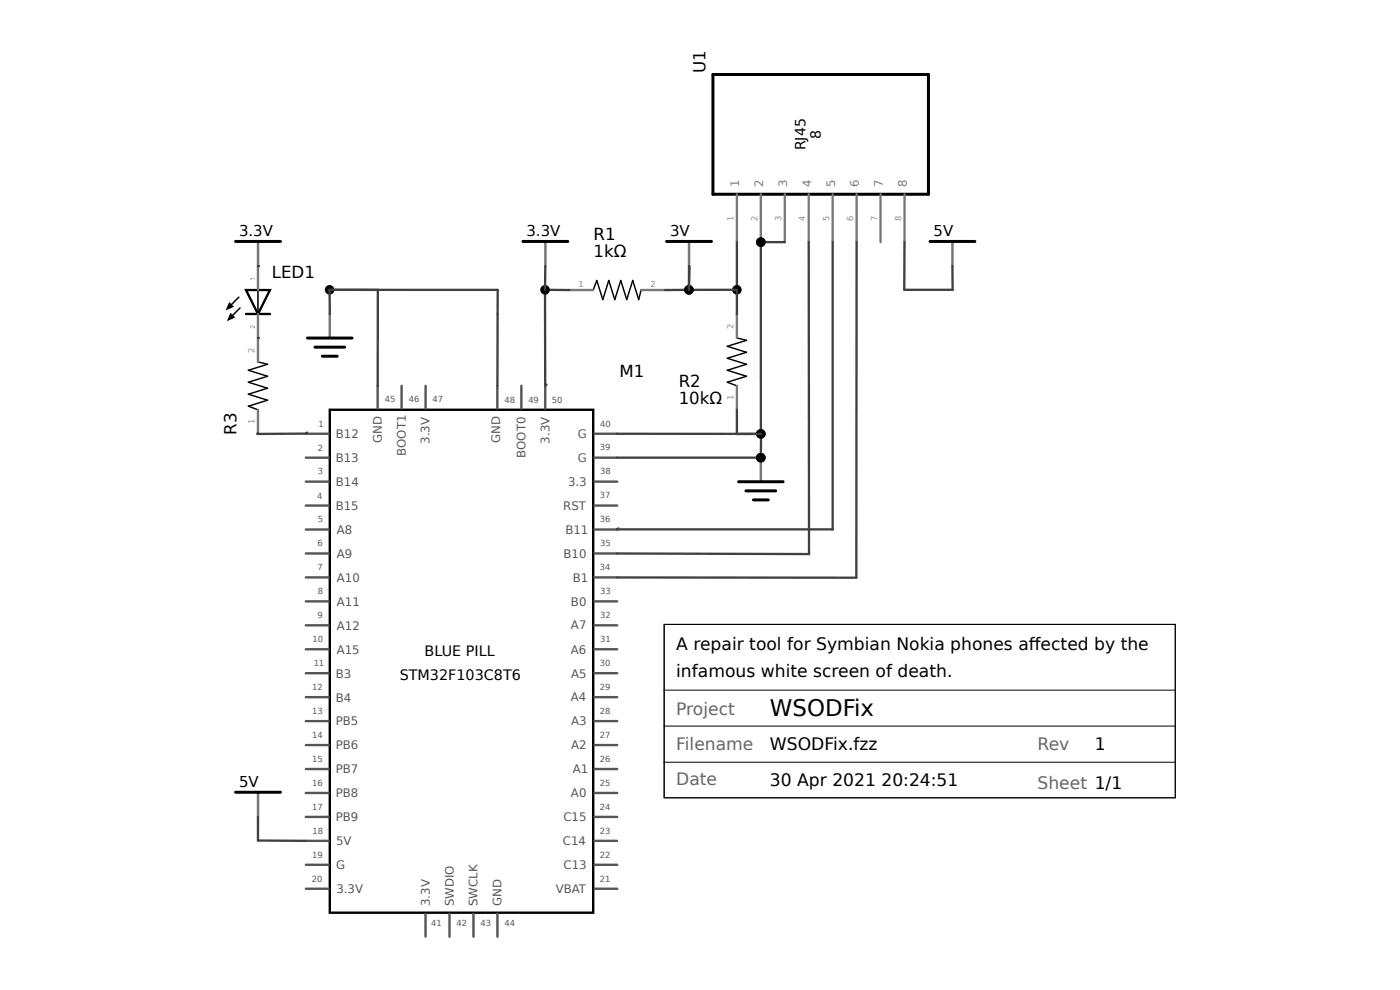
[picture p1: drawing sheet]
<svg xmlns="http://www.w3.org/2000/svg" width="297mm" height="210mm" viewBox="0 0 297 210" stroke-linecap="round" stroke-linejoin="round" font-family="sans-serif">
<path d="M140.9 132.5h108.4v36.7h-108.4zM140.8 146.4h108.6M140.8 154h108.6M140.8 161.7h108.6" fill="none" stroke="#000" stroke-width=".21"/>
<path d="M151.2 15.8h45.8v25.4h-45.8z" fill="#fff"/>
<path d="M151.2 15.8h45.8v25.4h-45.8zM110.9 51.2h9.6M141.4 51.2h9.5M197.3 51.2h9.5M65.2 71.7h9.5M66.8 73.6h6.3M68.4 75.6h3.1M156.7 102.2h9.4M158.3 104.1h6.3M159.8 106h3.2M50 168.1h9.5" fill="none" stroke="#000" stroke-width=".63"/>
<g fill="none" stroke="#787878" stroke-width=".49">
<path d="M156.3 41.2v10.2M161.4 41.2v10.2M166.5 41.2v10.2M171.6 41.2v10.2M176.6 41.2v10.2M181.7 41.2v10.2M186.8 41.2v10.2M191.9 41.2v10.2M54.7 71.7v5.1M120.8 61.5h5M136 61.5h5.1M156.3 66.6v5.1"/>
<path d="M54.7 86.9v5.1M156.3 81.8v5.1"/>
</g>
<path d="M70 86.9h55.8v106.7h-55.8z" fill="none" stroke="#000" stroke-width=".51"/>
<g fill="none" stroke="#555" stroke-width=".51">
<path d="M64.9 97.1h4.8M64.9 92h4.8M80.1 81.9v4.8M85.2 81.8v4.9M90.3 81.9v4.8M105.5 81.8v4.9M110.6 81.8v4.9M115.7 81.8v4.9M126.1 92h4.8M126.1 97.1h4.8M64.9 117.4h4.8M64.9 112.3h4.8"/>
<path d="M64.9 107.2h4.8M64.9 102.2h4.8M126.1 112.3h4.8M126.1 117.4h4.8M126.1 107.2h4.8M126.1 102.2h4.8M64.9 137.7h4.8M64.9 132.6h4.8M64.9 127.6h4.8M64.9 122.5h4.8M126.1 132.6h4.8M126.1 137.7h4.8"/>
<path d="M126.1 127.6h4.8M126.1 122.5h4.8M64.9 153h4.8M64.9 147.9h4.8M64.9 142.8h4.8M64.9 158h4.8M126.1 158h4.8M126.1 153h4.8M126.1 147.9h4.8M126.1 142.8h4.8M64.9 173.3h4.8M64.9 168.2h4.8"/>
<path d="M64.9 163.1h4.8M64.9 178.4h4.8M126.1 173.3h4.8M126.1 178.4h4.8M126.1 168.2h4.8M126.1 163.1h4.8M64.9 188.5h4.8M64.9 183.4h4.8M90.3 193.9v4.8M95.4 193.8v4.9M100.4 193.8v4.9M105.5 193.8v4.9"/>
<path d="M126.1 183.4h4.8M126.1 188.5h4.9"/>
</g>
<path d="M115.7 51.4v5M146.2 51.4v5M202.1 51.4v5M70 66.5v5.1M161.4 97v5.1M54.7 168.2v5.1" fill="none" stroke="#787878" stroke-width=".53"/>
<g fill="#000" stroke="#000" stroke-width=".3">
<path d="M126.6 59.5l1.3 4.1zM129.1 59.5l1.3 4.1zM131.7 59.5l1.3 4.1zM134.2 59.5l1.3 4.1zM52.7 78.5l4.1-1.2zM52.7 78.5l4.1 1.3zM54.7 76.8l2.1 .5zM126.6 59.5l-.8 2zM129.1 59.5l-1.2 4.1zM131.7 59.5l-1.3 4.1zM134.2 59.5l-1.2 4.1zM136 61.5l-.5 2.1z"/>
<path d="M154.3 78.5l4.1-1.2zM154.3 76l4.1-1.3zM154.3 73.5l4.1-1.3zM154.3 78.5l4.1 1.3zM154.3 76l4.1 1.3zM154.3 73.5l4.1 1.2zM156.3 71.7l2.1 .5zM52.7 86.2l4.1-1.3zM52.7 83.6l4.1-1.2zM52.7 81.1l4.1-1.3zM52.7 86.2l2 .7zM52.7 83.6l4.1 1.3z"/>
<path d="M52.7 81.1l4.1 1.3zM154.3 81.1l4.1-1.3zM154.3 81.1l2 .7z"/>
</g>
<path d="M52 66.4h2.7l.3 .2-.3 .2h-2.5l-.3-.2zM54.6 66.4h2.7l.2 .2-.2 .2h-2.6l-.2-.2z" fill="#000"/>
<path d="M52.2 61.5h5.1l-2.6 5.1z" fill="#fff"/>
<g fill="#000">
<path d="M48.9 64.6l1.6-1.7h.3v.3l-1.7 1.6h-.2zM50.8 65.2h.2v.2l-1.6 1.7h-.2v-.2zM54.6 61.4l.3 .1v5.1l-.2 .2-.1-.2z"/>
<path d="M51.8 61.3h5.9l-3 5.9zM52.6 61.8l2.1 4.3 2.2-4.3z"/>
</g>
<g fill="#787878">
<path d="M54.6 66.4h.3l.1 .2v5.1l-.3 .2-.2-.2z"/>
<path d="M53.1 69.2l.4-.1 .5 .4v-.5h.1v.7l-.4-.3a.26 .26 0 0 0-.3-.2 .26 .26 0 0 0-.2 .3v.2l-.1-.2z"/>
<path d="M54.6 56.3l.1-.1 .3 .2v5.1l-.3 .3-.2-.3z"/>
<path d="M53.1 59.1h1v.1h-.9l.1 .3z"/>
</g>
<g fill="#000">
<path d="M48.6 64.1l1 1-1.7 .7zM48.9 66.3l1 1.1-1.8 .7z"/>
<circle cx="161.4" cy="51.4" r="1.02"/>
<circle cx="69.9" cy="61.5" r="1.02"/>
<circle cx="115.6" cy="61.5" r="1.02"/>
<circle cx="146.2" cy="61.5" r="1.02"/>
<circle cx="156.3" cy="61.5" r="1.02"/>
<circle cx="161.4" cy="97.1" r="1.02"/>
<circle cx="161.4" cy="92" r="1.02"/>
</g>
<path d="M54.7 51.4v5" fill="none" stroke="#787878" stroke-width=".53"/>
<path d="M50 51.2h9.5" fill="none" stroke="#000" stroke-width=".63"/>
<g fill="#000" stroke="#404040" stroke-width=".49">
<path d="M146.3 56.5l-.1 5zM171.6 51.4v66.1zM181.7 51.4v71.1zM202 56.4l.1 5.1zM69.9 61.5h35.7zM69.9 61.5h10.3zM69.9 61.5l.1 5.1zM80.2 61.5l-.1 20.3zM105.6 66.6l-.1 15.2zM105.6 61.5v5.1zM115.6 61.5l.1 20.3zM115.7 56.4l-.1 5.1z"/>
<path d="M115.6 61.5h5.2zM141.1 61.5h5.1zM146.2 61.5h.1zM146.2 61.5h10.1zM191.9 51.4l-.1 10.1zM54.6 92h10.3zM64.9 92l.2-.2zM115.7 81.8l.2-.2zM161.5 92.1l-.1 5zM130.9 92h30.5zM161.4 51.4v40.6zM156.3 92.1l5.1-.1z"/>
<path d="M130.9 112.3l.3-.2zM130.9 117.4l40.7 .1zM130.9 122.5h50.8zM54.7 178.3l10.2 .1z"/>
</g>
<path d="M156.3 51.4v15.2M161.4 51.4h5.1M176.6 51.4v60.9h-45.7M191.8 61.5h10.3M130.9 97.1h30.5M156.3 86.9v5.2M54.7 173.3v5" fill="none" stroke="#404040" stroke-width=".49"/>
<circle cx="54.7" cy="71.7" r=".25" fill="#404040"/>
<path d="M146.2 56.4v5.1z" fill="#000" stroke="#404040" stroke-width=".49"/>
<circle cx="54.7" cy="56.4" r=".25" fill="#404040"/>
<text font-size="4.9" x="163.3" y="151.9">WSODFix</text>
<g font-size="3.6">
<text x="143.5" y="137.9">A repair tool for Symbian Nokia phones afected by the</text>
<text x="218.3" y="137.9">f</text>
<text x="143.5" y="143.6">infamous white screen of death.</text>
<text x="163.3" y="159.1">WSODFix.fzz</text>
<text x="232.2" y="159.1">1</text>
<text x="163.3" y="166.8">30 Apr 2021 20:24:51</text>
</g>
<g font-size="3.6" fill="#666">
<text x="143.5" y="151.6">Project</text>
<text x="143.5" y="159.1">Filename</text>
<text x="220.1" y="159.1">Rev</text>
<text x="143.5" y="166.6">Date</text>
<text x="220.1" y="167.3">Sheet 1/1</text>
</g>
<g font-size="3.5">
<text x="149.7" y="15.5" transform="rotate(-90 149.7 15.5)">U1</text>
<text x="125.9" y="50.9">R1</text>
<text x="57.7" y="58.9">LED1</text>
<text x="125.9" y="54.4">1kΩ</text>
<text x="131.4" y="80">M1</text>
<text x="144" y="82.1">R2</text>
<text x="144" y="85.6">10kΩ</text>
<text x="50.2" y="92.2" transform="rotate(-90 50.2 92.2)">R3</text>
</g>
<g font-size="3.2">
<text x="50.7" y="50.1">3.3V</text>
<text x="111.7" y="50.1">3.3V</text>
<text x="142.2" y="50.1">3V</text>
<text x="198" y="50.1">5V</text>
<text x="50.7" y="166.9">5V</text>
</g>
<g font-size="3">
<text x="174.1" y="29.5" transform="rotate(-90 174.1 29.5)">8</text>
<text x="170.9" y="31.9" transform="rotate(-90 170.9 31.9)">RJ45</text>
<text x="90.1" y="139.1">BLUE PILL</text>
<text x="84.8" y="144.3">STM32F103C8T6</text>
</g>
<g font-size="2.5" fill="#787878">
<text x="156.8" y="39.7" transform="rotate(-90 156.8 39.7)">1</text>
<text x="161.9" y="39.7" transform="rotate(-90 161.9 39.7)">2</text>
<text x="167" y="39.7" transform="rotate(-90 167 39.7)">3</text>
<text x="172.1" y="39.7" transform="rotate(-90 172.1 39.7)">4</text>
<text x="177.1" y="39.7" transform="rotate(-90 177.1 39.7)">5</text>
<text x="182.2" y="39.7" transform="rotate(-90 182.2 39.7)">6</text>
<text x="187.3" y="39.7" transform="rotate(-90 187.3 39.7)">7</text>
<text x="192.4" y="39.7" transform="rotate(-90 192.4 39.7)">8</text>
</g>
<g font-size="2.5" fill="#555">
<text x="71.2" y="93">B12</text>
<text x="81" y="94" transform="rotate(-90 81 94)">GND</text>
<text x="91.1" y="94.1" transform="rotate(-90 91.1 94.1)">3.3V</text>
<text x="106.1" y="93.9" transform="rotate(-90 106.1 93.9)">GND</text>
<text x="116.5" y="94.1" transform="rotate(-90 116.5 94.1)">3.3V</text>
<text x="122.6" y="92.9">G</text>
<text x="71.2" y="98">B13</text>
<text x="86.1" y="96.7" transform="rotate(-90 86.1 96.7)">BOOT1</text>
<text x="111.5" y="97.1" transform="rotate(-90 111.5 97.1)">BOOT0</text>
<text x="122.5" y="98">G</text>
<text x="71.2" y="103.1">B14</text>
<text x="120.5" y="103.1">3.3</text>
<text x="71.2" y="108.2">B15</text>
<text x="71.5" y="113.2">A8</text>
<text x="119.5" y="108.2">RST</text>
<text x="119.9" y="113.2">B11</text>
<text x="71.5" y="118.3">A9</text>
<text x="119.5" y="118.3">B10</text>
<text x="71.5" y="123.4">A10</text>
<text x="121.5" y="123.4">B1</text>
<text x="71.5" y="128.5">A11</text>
<text x="121.1" y="128.5">B0</text>
<text x="71.5" y="133.5">A12</text>
<text x="121.1" y="133.5">A7</text>
<text x="71.2" y="143.7">B3</text>
<text x="71.5" y="138.7">A15</text>
<text x="121.1" y="138.6">A6</text>
<text x="121.2" y="143.7">A5</text>
<text x="71.2" y="148.8">B4</text>
<text x="121.1" y="148.8">A4</text>
<text x="71.2" y="153.9">PB5</text>
<text x="121.2" y="153.9">A3</text>
<text x="71.2" y="159">PB6</text>
<text x="121.1" y="159">A2</text>
<text x="71.2" y="164">PB7</text>
<text x="121.5" y="164">A1</text>
<text x="71.3" y="169.1">PB8</text>
<text x="121.1" y="169.1">A0</text>
<text x="71.3" y="174.2">PB9</text>
<text x="71.3" y="179.3">5V</text>
<text x="119.4" y="179.3">C14</text>
<text x="119.5" y="174.2">C15</text>
<text x="71.3" y="184.3">G</text>
<text x="119.5" y="184.4">C13</text>
<text x="71.4" y="189.5">3.3V</text>
<text x="117.9" y="189.4">VBAT</text>
<text x="91.2" y="192.2" transform="rotate(-90 91.2 192.2)">3.3V</text>
<text x="96.2" y="192.2" transform="rotate(-90 96.2 192.2)">SWDIO</text>
<text x="101.3" y="192.2" transform="rotate(-90 101.3 192.2)">SWCLK</text>
<text x="106.4" y="192.2" transform="rotate(-90 106.4 192.2)">GND</text>
</g>
<g font-size="1.8" fill="#8c8c8c">
<text x="155.6" y="46.8" transform="rotate(-90 155.6 46.8)">1</text>
<text x="160.7" y="46.8" transform="rotate(-90 160.7 46.8)">2</text>
<text x="165.7" y="46.8" transform="rotate(-90 165.7 46.8)">3</text>
<text x="170.8" y="46.8" transform="rotate(-90 170.8 46.8)">4</text>
<text x="175.9" y="46.8" transform="rotate(-90 175.9 46.8)">5</text>
<text x="181" y="46.8" transform="rotate(-90 181 46.8)">6</text>
<text x="186.1" y="46.8" transform="rotate(-90 186.1 46.8)">7</text>
<text x="191.1" y="46.8" transform="rotate(-90 191.1 46.8)">8</text>
<text x="122.7" y="60.8">1</text>
<text x="138" y="60.8">2</text>
<text x="155.6" y="69.7" transform="rotate(-90 155.6 69.7)">2</text>
<text x="54" y="74.8" transform="rotate(-90 54 74.8)">2</text>
<text x="155.6" y="84.9" transform="rotate(-90 155.6 84.9)">1</text>
<text x="54" y="90" transform="rotate(-90 54 90)">1</text>
</g>
<g font-size="1.8" fill="#555">
<text x="81.7" y="85.4">45</text>
<text x="86.7" y="85.4">46</text>
<text x="91.8" y="85.4">47</text>
<text x="107" y="85.4">48</text>
<text x="112.1" y="85.4">49</text>
<text x="117.1" y="85.4">50</text>
<text x="67.4" y="95.6">2</text>
<text x="67.5" y="90.5">1</text>
<text x="127.3" y="95.6">39</text>
<text x="127.3" y="90.5">40</text>
<text x="67.4" y="100.6">3</text>
<text x="127.3" y="100.7">38</text>
<text x="67.3" y="105.7">4</text>
<text x="127.3" y="105.7">37</text>
<text x="67.4" y="110.8">5</text>
<text x="127.3" y="110.8">36</text>
<text x="67.4" y="115.8">6</text>
<text x="127.3" y="115.9">35</text>
<text x="67.4" y="121">7</text>
<text x="67.4" y="126">8</text>
<text x="127.3" y="120.9">34</text>
<text x="67.4" y="131.1">9</text>
<text x="127.3" y="126">33</text>
<text x="127.3" y="131.1">32</text>
<text x="66.3" y="136.2">10</text>
<text x="127.3" y="136.2">31</text>
<text x="66.5" y="141.3">11</text>
<text x="127.3" y="141.3">30</text>
<text x="66.3" y="146.4">12</text>
<text x="127.3" y="146.4">29</text>
<text x="66.2" y="151.4">13</text>
<text x="127.3" y="151.4">28</text>
<text x="66.2" y="156.5">14</text>
<text x="66.2" y="161.6">15</text>
<text x="127.3" y="161.6">26</text>
<text x="127.3" y="156.5">27</text>
<text x="66.2" y="166.7">16</text>
<text x="127.3" y="166.7">25</text>
<text x="66.2" y="171.8">17</text>
<text x="127.3" y="171.8">24</text>
<text x="66.3" y="176.8">18</text>
<text x="127.3" y="176.8">23</text>
<text x="66.2" y="181.9">19</text>
<text x="127.3" y="181.9">22</text>
<text x="66.2" y="187">20</text>
<text x="127.3" y="187">21</text>
<text x="91.5" y="196.4">41</text>
<text x="96.9" y="196.4">42</text>
<text x="101.9" y="196.4">43</text>
<text x="107" y="196.4">44</text>
</g>
</svg>
